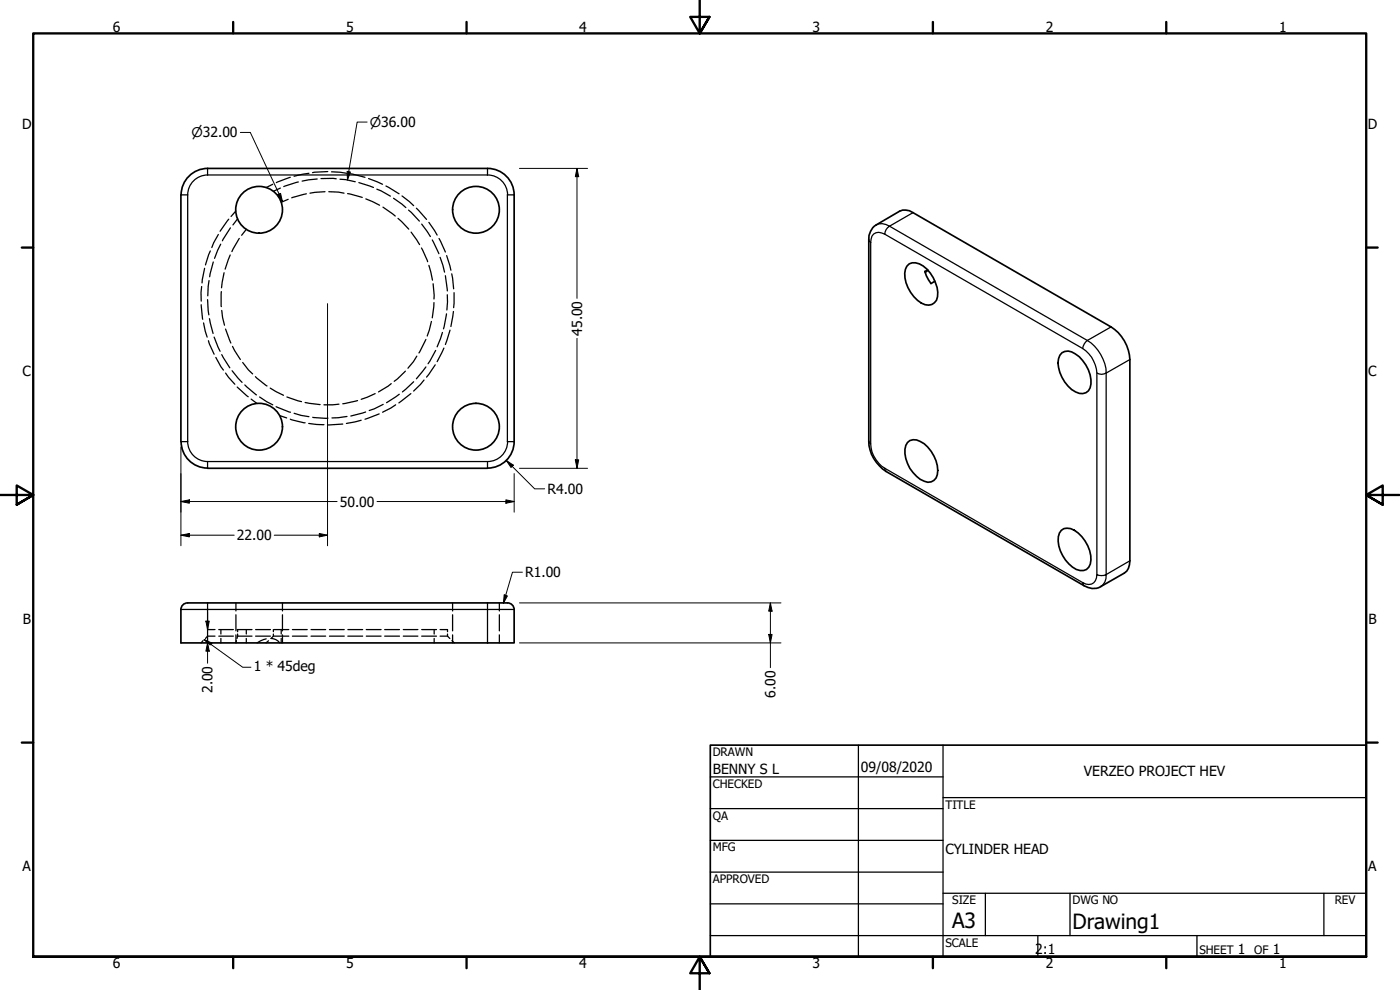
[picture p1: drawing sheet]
<svg xmlns="http://www.w3.org/2000/svg" width="420mm" height="297mm" viewBox="0 0 420 297" stroke-linecap="round" stroke-linejoin="round" font-family="sans-serif">
<!-- layer: Hidden (ANSI) -->
<g fill="none" stroke="#000" stroke-width=".38">
<path d="M81.9 55.3l-2.1 1M84.1 56.4l-2.1 1M86.5 59.8l-2.1 .9M87.1 53.2l-4.2 1.6M89.5 54.6l-4.3 1.4M91.9 58.2l-4.3 1.2M92.7 52l-4.4 .9M95.2 53.7l-4.5 .6M96.3 53.6h4.6M97.5 57.5l-4.5 .5M98.4 51.5l-4.6 .3M98.7 57.5l2.9 .1 1.7 .4"/>
<path d="M99.5 51.5l4.5 .5M102 53.8l1.8 .1 2.8 .6M104.3 58.1l4.4 1.1M105.1 52.1l4.4 1.1M107.7 54.8l4.4 1.4M109.8 59.7l4.1 1.9M110.6 53.6l4.2 1.7M113.1 56.8l4.1 2.1M115.8 55.8l4 2.4M118.1 59.5l3.7 2.8M120.6 58.8l3.5 2.9M63.1 75.3l-1.4 4.2"/>
<path d="M64 78.6l-1.1 4.4M65.5 70.3l-1.9 4M66.2 73.3l-1.8 4.2M68.6 65.8l-2.6 3.6M69.1 76.5l-1.5 4.3M69.2 68.4l-2.5 3.8M70.8 63.3l-1.5 1.6M71.3 65.6l-1.4 1.9M71.8 71.6l-2.2 3.9M73.9 68.8l-1.4 1.8M114.9 62.2l3.7 2.6M119.4 65.5l3.3 3.3"/>
<path d="M122.6 63l3.3 3.3M123.4 69.6l2.5 3.8M125 62.5l3 3.3M126.5 74.4l1.8 4.1M126.6 67.2l2.6 3.8M128.7 66.7l2.5 3.8M128.7 79.6l1.1 4.5M129.7 72l2 4.1M131.8 71.6l1.9 4M132.1 77.2l1.3 4.4M134 76.7l1.3 4.4M60.4 91.4l.4 4.4"/>
<path d="M60.5 86l-.1 4.3M61.1 96.9l1.1 4.2M61.4 80.5l-.8 4.4M62.3 89.9l.4 4.6M62.7 84.2l-.3 4.6M62.9 95.6l1 4.5M66.4 87.5v4.5M66.5 93.1l.9 4.5M67.2 81.8l-.7 4.5M67.7 98.7l1.6 4.2M129.5 96.4l-1.3 4.4M130 85.1l.2 4.6"/>
<path d="M130.2 90.8l-.5 4.6M132.8 99.7l-1.6 4.4M133.7 82.7l.5 4.6M134 94.2l-.9 4.5M134.2 88.4l-.1 4.6M135.1 99l-1.4 4.4M135.6 82.2l.5 4.5M136.1 93.5l-.8 4.5M136.3 87.8l-.2 4.5M62.5 102.2l1.8 4.1M64.3 101.1l1.7 4.3M64.8 107.2l2.3 3.8"/>
<path d="M66.5 106.4l2.5 3.9M67.7 111.9l2.8 3.4M69.7 111.2l2.9 3.5M69.8 103.9l2.3 4M71.2 116.1l3.3 2.9M72.8 108.8l1.7 2.2 1.3 1.2M73.5 115.5l3.5 3M75.4 119.7l1.8 1.4M76.6 113l3.5 2.8M77.9 119.1l4 2.4M81.1 116.4l4 2.2M86.1 119.1l4.4 1.4"/>
<path d="M112.6 118.1l-4.2 1.7M117.4 115.1l-3.8 2.5M119.8 118.3l-3.8 2.5M121.7 111.4l-3.4 3M123.3 118.1l-3.6 2.8M124.1 114.5l-3.3 3.1M125.1 106.9l-1 1.6-1.7 2M127.3 114l-3.2 3.3M127.8 110.1l-2.8 3.6M127.8 101.8l-2.1 4.1M130.6 109.5l-2.6 3.6M130.7 105.1l-2.2 4"/>
<path d="M133.2 104.4l-2 4.1M82.9 122l4.3 1.7M83.9 124.7l2.1 .7M87.1 125.8l4.5 1.1M88.3 124l2.1 .6 2.3 .4M91.6 120.8l4.5 .6M92.6 127l4.6 .4M93.9 125.2l4.5 .3M101.7 121.3l-4.5 .2M102.9 127.2l-4.6 .3M104.1 125l-4.5 .4M107.3 120.2l-4.4 .9"/>
<path d="M108.4 126.1l-4.5 .9M109.7 123.6l-4.4 1.2M113.8 124.2l-4.3 1.6M115 121.3l-4.2 1.9M118.7 121.5l-3.9 2.2M61 192.2l-.7 .7M62.3 188.9h2.2M64.5 190.9h-2.2l-.6 .7M65.7 190.9h4.3M65.7 188.9h4.3M66.3 188.9v1.3M66.3 191.6v1.3"/>
<path d="M70.8 190.5v2.4l.1-.7M70.8 180.9v2.4M70.8 184.5v4.8M71.2 190.9h4.4M71.2 188.9h4.4M71.3 188.9v.6M71.3 190.2l-.2 1.4M73.9 188.9v1.3M73.9 191.6v1.3M76.7 190.9h4.5M76.7 188.9h4.5M79.9 191.7l-2.7 1.2"/>
<path d="M80.6 192.3l-.8 .6M82 190.2v.7l-.7 .7a3.2 3.2 0 0 1 2.6 1.3M82 188.9v.6M82.2 190.9h4.5M82.2 188.9h4.5M84.4 188.9v1.3M84.4 191.6v1.3M84.8 180.9v2.4M84.8 184.5v4.8M84.8 190.5v2.4M87.8 190.9h4.4M87.8 188.9h4.4"/>
<path d="M93.3 190.9h4.4M93.3 188.9h4.4M98.9 190.9h4.4M98.9 188.9h4.4M104.4 190.9h4.4M104.4 188.9h4.4M109.9 190.9h4.5M109.9 188.9h4.5M115.4 190.9h4.5M115.4 188.9h4.5M121 190.9h4.4M121 188.9h4.4"/>
<path d="M126.6 190.9h4.4M126.6 188.9h4.4M130.3 188.9v1.3M130.3 191.6v1.3M132.1 190.9h2.2l.7 .7M132.1 188.9h2.2v.6M134.3 190.2v.7M135.6 192.2l.7 .7M135.8 180.9v2.4M135.8 184.5v4.8M135.8 190.5v2.4M149.9 180.9v2.4"/>
<path d="M149.9 184.5v4.8M149.9 190.5v2.4"/>
</g>
<!-- layer: Visible (ANSI) -->
<g fill="none" stroke="#000" stroke-width=".51">
<path d="M54.3 58.5l.1 74a8 8 0 0 0 7.9 7.9M62.3 50.5h84a8 8 0 0 1 8 8M62.3 50.5a8 8 0 0 0-7.9 8M154.3 58.5v74a8 8 0 0 1-8 7.9M261.9 68.3l1.1-.8 7-4.1a4.1 4.1 0 0 1 4 .4l59.4 34.3a12.4 12.4 0 0 1 5.7 9.8v60.4a4.1 4.1 0 0 1-1.7 3.6l-7.1 4.1a4.5 4.5 0 0 1-4.9-.2l-59.5-34.3a11.2 11.2 0 0 1-5.2-9.1v-60.5l.1-1.2zM272.2 79.9a2.91 2.91 0 0 1 3.7-.7 10.5 10.5 0 0 1 5.5 9.8 2.98 2.98 0 0 1-4.9 1.9 10.3 10.3 0 0 1-4.8-10.1zM278.4 81l-.8 .5 1 2.4 .8 1.2 1.2-.7M278.4 81.1l-.7 .7M318.7 105.8a3.4 3.4 0 0 1 4.1 .4 10 10 0 0 1 4.4 10.2 2.82 2.82 0 0 1-4.4 1.2 10.4 10.4 0 0 1-5.1-10l.4-1zM272.4 132.8a2.99 2.99 0 0 1 3.8-.4 10.3 10.3 0 0 1 5.1 10 2.71 2.71 0 0 1-3.9 2 9.8 9.8 0 0 1-5.6-10.7zM62.3 140.5h84M318.5 159.1a3.3 3.3 0 0 1 4 0 10.3 10.3 0 0 1 4.7 10.1 2.74 2.74 0 0 1-4.2 1.7 10.6 10.6 0 0 1-5.4-9.9l.3-1.1z"/>
<path d="M54.3 182.9v10h100v-10M56.3 180.9a2 2 0 0 0-2 2M56.3 180.9h96a2 2 0 0 1 2 2"/>
<circle cx="77.8" cy="62.9" r="7"/>
<circle cx="142.8" cy="62.9" r="7"/>
<circle cx="77.8" cy="128" r="7"/>
<circle cx="142.8" cy="128" r="7"/>
</g>
<!-- layer: Visible Narrow (ANSI) -->
<g fill="none" stroke="#000" stroke-width=".38">
<path d="M54.3 58.5h2v74M62.3 50.5v2h84M62.3 52.5a6 6 0 0 0-6 6M146.3 50.5v2M146.3 52.5a6 6 0 0 1 6 6M154.3 58.5h-2v74M260.7 71.9l.6 .9M261.3 72.8v60.3M263 67.5a3.9 3.9 0 0 1 4 .4 2.81 2.81 0 0 0-1.4 2.4 2.69 2.69 0 0 0-3.9 .6l-.4 1.9M265.6 70.3l59.3 34.3M274 63.8l-7 4.1 59.3 34.3M333.4 98.1l-7.1 4.1"/>
<path d="M326.3 102.2a3.6 3.6 0 0 0-1.4 2.4M326.3 102.2a12.4 12.4 0 0 1 5.7 9.7 2.75 2.75 0 0 1-2.8 0 9.7 9.7 0 0 0-4.3-7.3M329.2 111.9v60.5M339.1 107.9l-7.1 4v60.5l7.1-4.1M54.3 132.5h2M56.3 132.5a6 6 0 0 0 6 6M146.3 138.5v2M146.3 138.5h-84v2M152.3 132.5h2M152.3 132.5a6 6 0 0 1-6 6M260.7 132.4l.2 .4 .4 .3a9 9 0 0 0 4.3 7.4M265.6 140.5v.6l.3 .4"/>
<path d="M265.6 140.5l59.3 34.3M325.4 175.8l-.5-1a2.6 2.6 0 0 0 3 .3 2.6 2.6 0 0 0 1.3-2.7 3.2 3.2 0 0 0 2.8 0 3.7 3.7 0 0 1-1.7 3.6M54.3 182.9h8v10M62.3 180.9v2h84v10M146.3 180.9v2h8"/>
</g>
<!-- layer: Title (ANSI) -->
<g fill="none" stroke="#000" stroke-width=".38">
<path d="M213.2 233.1h69.8M257.6 223.6v63.5M283 239.3h127M283 223.6v63.5M213.2 242.6h69.8M213.2 252.1h69.8M213.2 261.7h69.8M213.2 271.2h69.8M283 268h127M295.7 268v12.7M321.1 268v12.7M397.3 268v12.7"/>
<path d="M213.2 280.7h196.8M311.5 280.7v6.4M359.2 280.7v6.4"/>
</g>
<path d="M213.2 223.6h196.8v63.5h-196.8z" fill="none" stroke="#000" stroke-width=".51"/>
<!-- layer: Border (ANSI) -->
<g fill="none" stroke="#000" stroke-width=".7">
<path d="M70 6.6v3.4M140 6.6v3.4M210 0v10l-2.9-4.9h5.8l-2.9 4.9 2.9-4.9M280 6.6v3.4M350 6.6v3.4M6.5 74.3h3.5M410 74.3h3.4M0 148.5h10l-5-2.8v5.7l5-2.9-5 2.9M420 148.5h-10l5-2.8v5.7l-5-2.9 5 2.9M6.5 222.8h3.5M410 222.8h3.4M10 287.1v-277.1h400v277.1h-400h400"/>
<path d="M70 287.1v3.4M140 287.1v3.4M212.9 292l-2.9-4.9 2.9 4.9h-5.8l2.9-4.9v9.9M280 287.1v3.4M350 287.1v3.4"/>
</g>
<!-- layer: Dimension (ANSI) -->
<g fill="none" stroke="#000" stroke-width=".3">
<path d="M72.1 39.7h3l9.7 20.8M110.2 36.6h-3l-2.9 17.4M83.3 58.4l.9-.4 .6 2.5zM104.2 51.4l1 .2-.9 2.4zM155.9 50.5h20.4M173.2 50.5l.5 2.5h-1zM173.2 50.5v39M98.3 91.1v72.7M173.2 101.5v39M54.3 134.1v29.7M152 138.2l2.1 1.4-.7 .7zM152 138.2l8.5 8.5h2.9"/>
<path d="M172.7 138h1l-.5 2.5zM54.3 150.5l2.5-.5v1zM54.3 150.5h46.9M113.2 150.5h41.1M151.8 150l2.5 .5-2.5 .5zM154.3 142.1v11.6M155.9 140.5h20.4M54.3 160.6l2.5-.5v1zM54.3 160.6h16M82.3 160.6h16M95.8 160.1l2.5 .5-2.5 .5zM151.3 178.5l1 .3-1.2 2.2z"/>
<path d="M156.8 171.7h-3l-2.7 9.3M61.8 186.4h1l-.5 2.5zM62.3 192.9l.5 2.5h-1zM62.3 183.9v5M62.3 192.9v6.1M155.9 192.9h78.5M155.9 180.9h78.5M230.7 190.4h1l-.5 2.5zM231.2 180.9l.5 2.5h-1zM231.2 180.9v19.4"/>
</g>
<g fill="#000">
<path d="M83.3 58.4l.9-.4 .6 2.5z" fill-rule="evenodd"/>
<path d="M104.2 51.4l1 .2-.9 2.4z" fill-rule="evenodd"/>
<path d="M173.2 50.5l.5 2.5h-1z" fill-rule="evenodd"/>
<path d="M152 138.2l2.1 1.4-.7 .7z" fill-rule="evenodd"/>
<path d="M172.7 138h1l-.5 2.5z" fill-rule="evenodd"/>
<path d="M54.3 150.5l2.5-.5v1z" fill-rule="evenodd"/>
<path d="M151.8 150l2.5 .5-2.5 .5z" fill-rule="evenodd"/>
<path d="M54.3 160.6l2.5-.5v1z" fill-rule="evenodd"/>
<path d="M95.8 160.1l2.5 .5-2.5 .5z" fill-rule="evenodd"/>
<path d="M151.3 178.5l1 .3-1.2 2.2z" fill-rule="evenodd"/>
<path d="M61.8 186.4h1l-.5 2.5z" fill-rule="evenodd"/>
<path d="M62.3 192.9l.5 2.5h-1z" fill-rule="evenodd"/>
<path d="M230.7 190.4h1l-.5 2.5z" fill-rule="evenodd"/>
<path d="M231.2 180.9l.5 2.5h-1z" fill-rule="evenodd"/>
</g>
<!-- layer: Symbol (ANSI) -->
<path d="M61.3 191.9l2.3 1.1-.5 .7z" fill-rule="evenodd" fill="#000"/>
<path d="M61.3 191.9l2.3 1.1-.3 .4M62.4 193l-1.1-1.1 1.5 1.1M63.3 193.3l9.5 6.9h2.5" fill="none" stroke="#000" stroke-width=".3"/>
<g font-size="6.3">
<text x="285.8" y="278.6">A3</text>
<text x="321.9" y="278.6">Drawing1</text>
</g>
<g font-size="4.2">
<text x="33.8" y="9.6">6</text>
<text x="103.9" y="9.6">5</text>
<text x="173.9" y="9.6">4</text>
<text x="243.8" y="9.6">3</text>
<text x="313.9" y="9.6">2</text>
<text x="383.9" y="9.6">1</text>
<text x="6.7" y="38.7">D</text>
<text x="410.5" y="38.7">D</text>
<text x="174.7" y="100.7" transform="rotate(-90 174.7 100.7)">45.00</text>
<text x="6.8" y="113">C</text>
<text x="410.7" y="113">C</text>
<text x="164.3" y="148.2">R4.00</text>
<text x="102" y="152">50.00</text>
<text x="71.1" y="162.1">22.00</text>
<text x="157.6" y="173.2">R1.00</text>
<text x="6.9" y="187.2">B</text>
<text x="410.7" y="187.2">B</text>
<text x="76.1" y="201.3">1 * 45deg</text>
<text x="63.8" y="207.9" transform="rotate(-90 63.8 207.9)">2.00</text>
<text x="232.7" y="209.3" transform="rotate(-90 232.7 209.3)">6.00</text>
<text x="213.9" y="232.3">BENNY S L</text>
<text x="258.4" y="231.6">09/08/2020</text>
<text x="325.3" y="233">VERZEO PROJECT HEV</text>
<text x="283.8" y="256.2">CYLINDER HEAD</text>
<text x="6.8" y="261.4">A</text>
<text x="410.7" y="261.4">A</text>
<text x="310.7" y="286.3">2:1</text>
<text x="371.5" y="286.2">1</text>
<text x="382" y="286.2">1</text>
<text x="33.8" y="290.5">6</text>
<text x="103.9" y="290.5">5</text>
<text x="173.9" y="290.5">4</text>
<text x="243.8" y="290.5">3</text>
<text x="313.9" y="290.5">2</text>
<text x="383.9" y="290.5">1</text>
</g>
<g font-size="4">
<text x="57.5" y="41.2">⌀32.00</text>
<text x="111" y="38.1">⌀36.00</text>
</g>
<g font-size="3.5">
<text x="213.9" y="226.9">DRAWN</text>
<text x="213.9" y="236.4">CHECKED</text>
<text x="213.9" y="245.9">QA</text>
<text x="283.8" y="242.6">TITLE</text>
<text x="213.9" y="255.4">MFG</text>
<text x="213.9" y="265">APPROVED</text>
<text x="285.8" y="271.3">SIZE</text>
<text x="321.9" y="271.3">DWG NO</text>
<text x="400.6" y="271.3">REV</text>
<text x="283.8" y="284">SCALE</text>
<text x="360" y="286.2">SHEET</text>
<text x="376.4" y="286.2">OF</text>
</g>
</svg>
